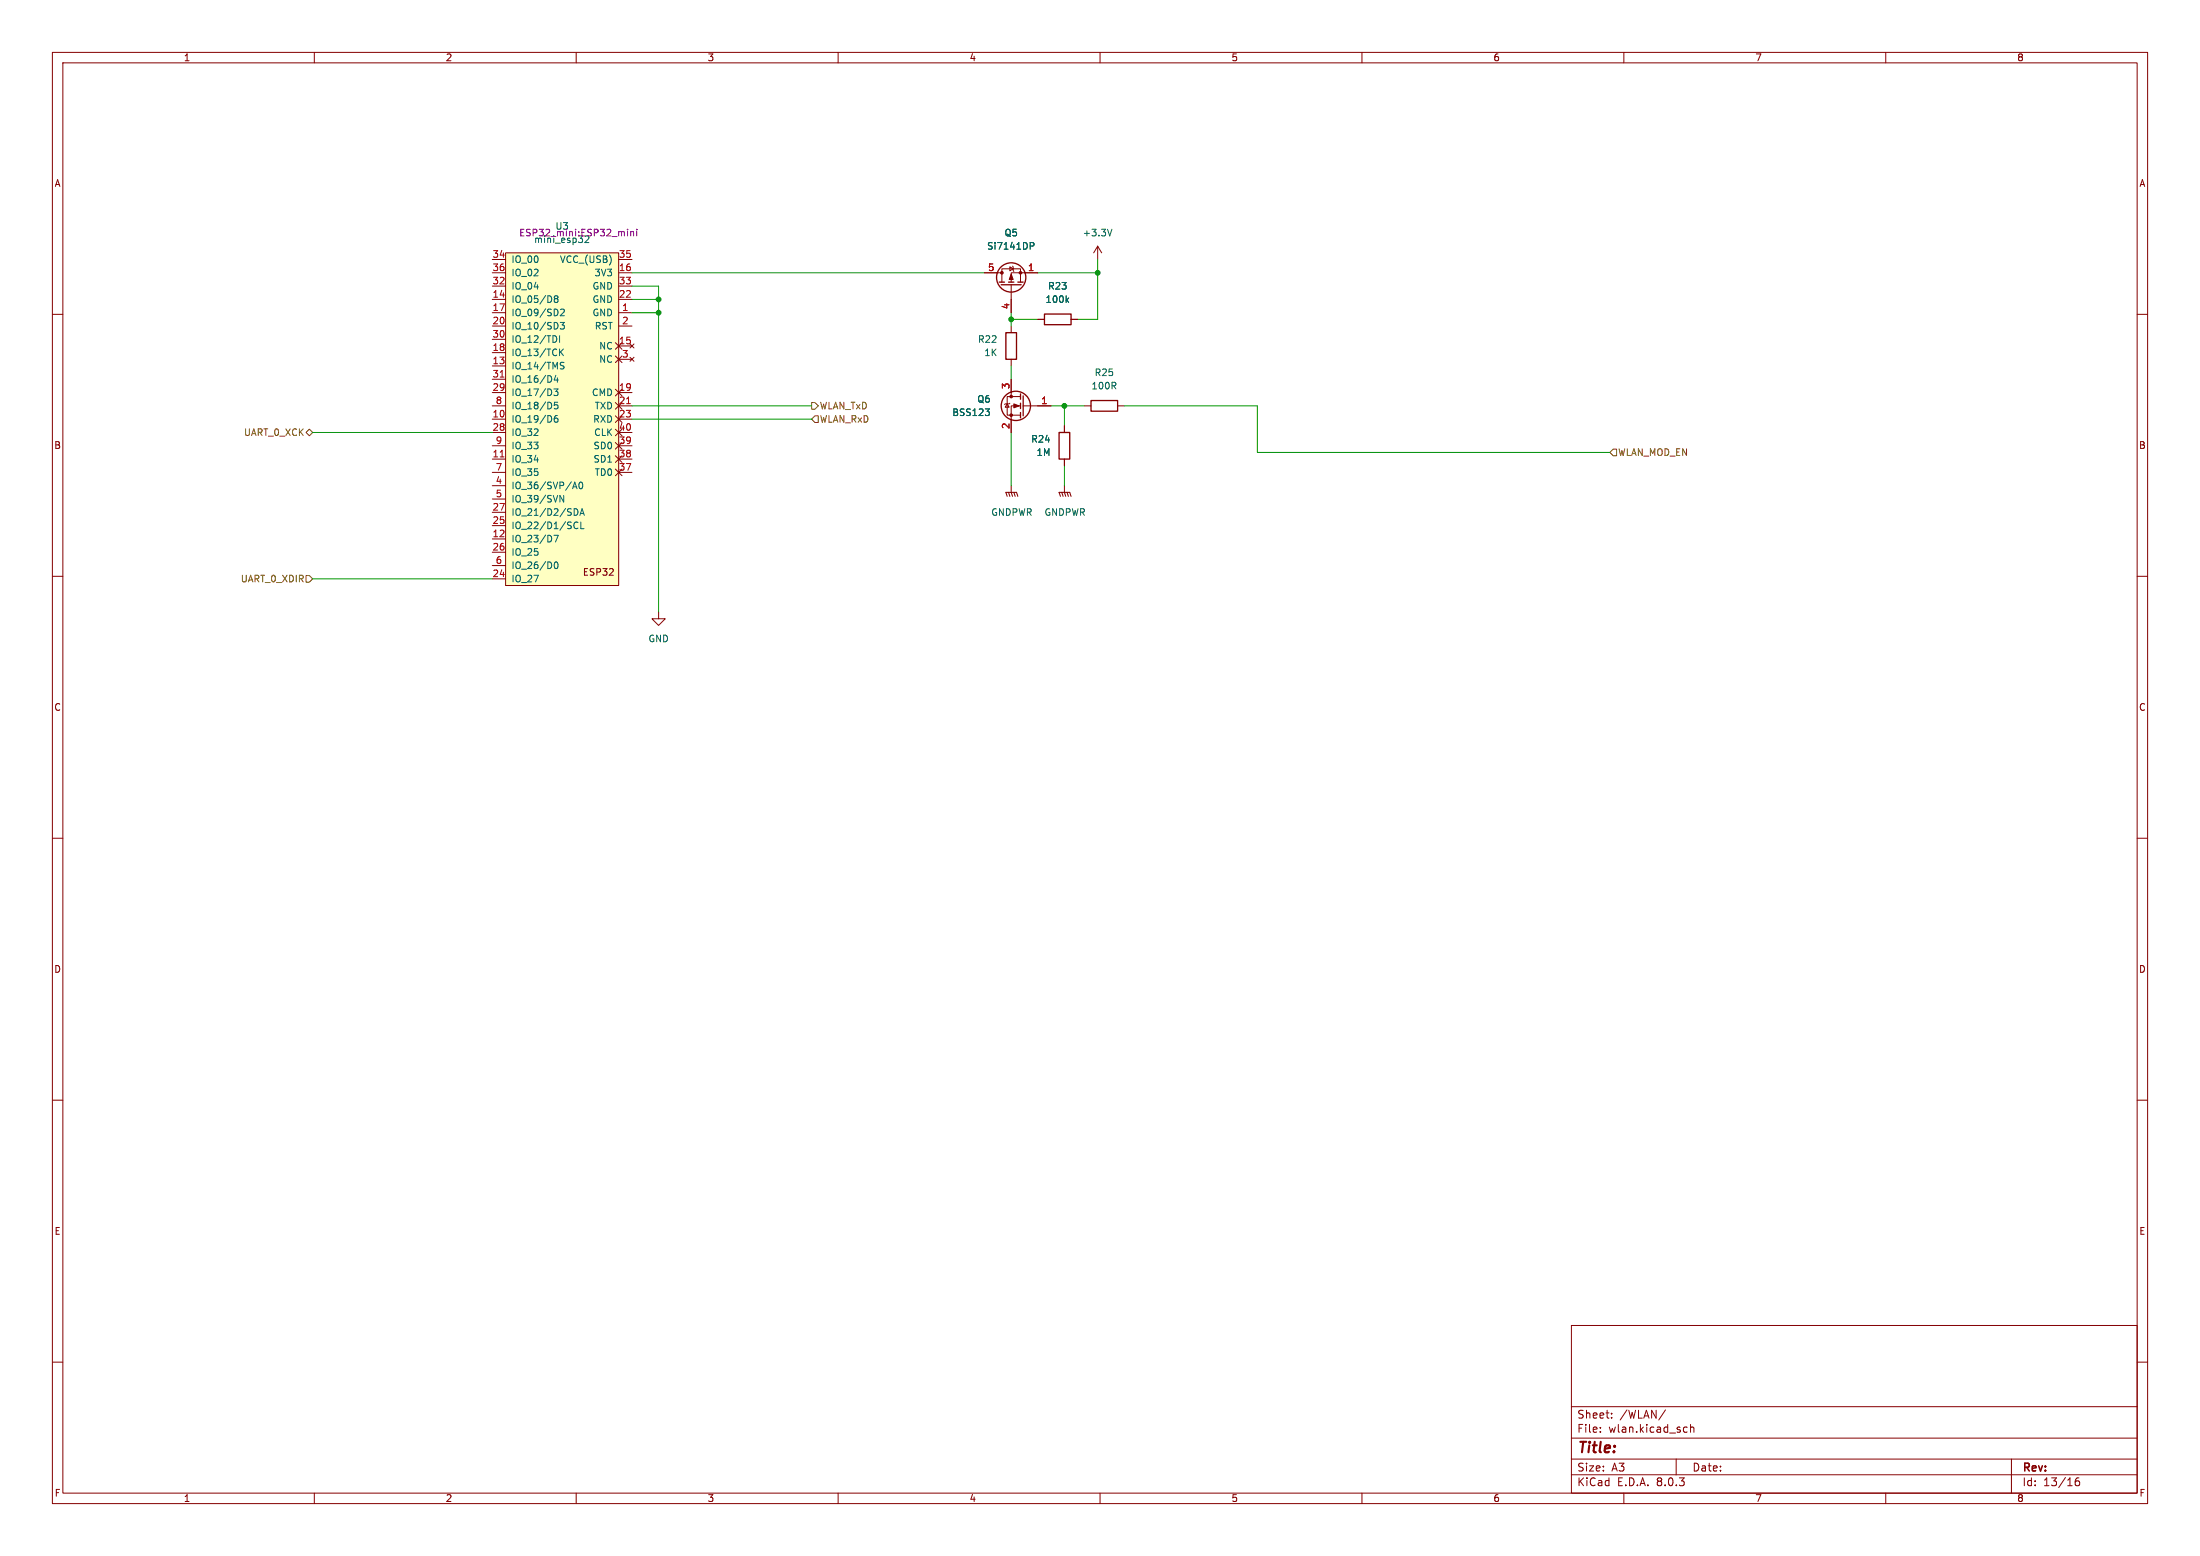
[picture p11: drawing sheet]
<svg xmlns="http://www.w3.org/2000/svg" width="420mm" height="297mm" viewBox="0 0 420 297" stroke-linecap="round" stroke-linejoin="round" font-family="sans-serif">
<g fill="none" stroke="#840000" stroke-width=".19">
<path d="M10 10h400v277h-400zM12 12h396v273h-396zM60 10v2M110 10v2M160 10v2M210 10v2M260 10v2M310 10v2M360 10v2M10 60h2M408 60h2M203.2 92.7v1.3"/>
<path d="M10 110h2M408 110h2M10 160h2M408 160h2M10 210h2M408 210h2M10 260h2M300 253h108v32h-108zM408 260h2M300 278.5h108M300 274.5h108M300 268.5h108"/>
<path d="M305.5 273.2v.2M305.5 272.5v.1M307.7 270.5v.2M307.7 269.8v.1M317.9 269.1l-1.2 1.9M320 278.5v3M321.7 272.4l.4 .1M322.1 273.3l-.4 .1M322.7 272.5l.2-.1 .4 .1 .1 .9M322.7 271.9v1.5M384 278.5v6.5M60 285v2"/>
<path d="M110 285v2M160 285v2M210 285v2M260 285v2M300 281.5h108M310 285v2M360 285v2M396.9 282.1a.59 .59 0 0 0-.7 .6v.6l.1 .2 .4 .1 .2-.2 .1-.5-.1-.2h-.5l-.2 .2"/>
</g>
<path d="M202.4 94.7l-.2-.7h2l.3 .7M202.7 94l.2 .7M203.2 94l.3 .7M203.7 94l.3 .7" fill="none" stroke="#840000" stroke-width=".2"/>
<path d="M96.5 48.3h21.6v63.5h-21.6z" fill="#ffffc2"/>
<g fill="none" stroke="#840000" stroke-width=".19">
<path d="M94 59.7h2.5M94 57.2h2.5M94 52.1h2.5M94 54.6h2.5M94 49.5h2.5M96.5 48.3h21.6v63.5h-21.6zM118.1 59.7h2.5M118.1 57.2h2.5M118.1 52.1h2.5M118.1 54.6h2.5M118.1 49.5h2.5M188 52.1h3.3"/>
<path d="M191.3 53.8v-2.5h3.5v2.5M192.8 50.9l.6 .4-.6 .4zM193 54.4v5.3M193.3 50.8l.2 1M198.1 52.1h-5.1v1.7M209.5 47l-.7 1.3M209.5 47v2.5M209.5 47l.8 1.3M94 62.2h2.5M94 69.9h2.5M94 67.3h2.5M94 74.9h2.5"/>
<path d="M94 77.5h2.5M94 64.8h2.5M94 72.4h2.5M117.5 67.9l1.2 1.3M117.5 65.4l1.2 1.3M117.5 74.3l1.2 1.3M117.5 76.8l1.2 1.3M117.5 79.4l1.2 1.2M118.1 62.2h2.5M118.1 68.6h2.5M118.1 66h2.5M118.1 74.9h2.5"/>
<path d="M118.1 77.5h2.5M118.7 67.9l-1.2 1.3M118.7 65.4l-1.2 1.3M118.7 74.3l-1.2 1.3M118.7 76.8l-1.2 1.3M118.7 79.4l-1.2 1.2M120.3 68.2l.7 .8M120.3 65.7l.7 .7M121 65.7l-.7 .7M121 68.2l-.7 .8M192.3 77.1l.4 .6h-.8zM192.8 77l-1 .2"/>
<path d="M193 62.2v1.3M193 68.6v1.3M193 72.4v3.3M194.8 77.5h-1.8v5.1M194.8 75.7h-2.5v3.5h2.5M195.3 77.5h5.4M198.1 61h1.3M204.5 61h1.2M207 77.5h1.3M213.4 77.5h1.2M94 92.7h2.5M94 95.3h2.5"/>
<path d="M94 80h2.5M94 87.6h2.5M94 97.8h2.5M94 82.6h2.5M94 90.2h2.5M94 85.1h2.5M117.5 89.5l1.2 1.3M117.5 87l1.2 1.3M117.5 84.5l1.2 1.2M117.5 81.9l1.2 1.3M118.1 80h2.5M118.1 87.6h2.5"/>
<path d="M118.1 82.6h2.5M118.1 90.2h2.5M118.1 85.1h2.5M118.7 89.5l-1.2 1.3M118.7 87l-1.2 1.3M118.7 84.5l-1.2 1.2M118.7 81.9l-1.2 1.3M193 92.7v1.3M203.2 81.3v1.3M203.2 87.6v1.3M94 102.9h2.5M94 110.5h2.5"/>
<path d="M94 100.3h2.5M94 105.4h2.5M94 108h2.5M125.7 116.8v1.3h1.3l-1.3 1.3-1.2-1.3h1.2"/>
</g>
<g fill="none" stroke="#006464" stroke-width=".19">
<path d="M106 57l-.2-.2 .2-.3h.3l.2 .2-.2 .3M106 57l-.2 .2 .1 .4 .1 .1h.4l.1-.2v-.3l-.2-.2M106 57h.3M107 59.1l.5-.1 .2 .4-.8 .9h.8M112.4 45.6l-.8 .7h.8M196.7 46.3h.5l.2 .2-.1 .4-.6 .1M203.7 57.2l.3 .5M204 56.9l-.5 .5M212.3 43.8l-.5 1.2M105.7 74.2h.8l-.4 .5 .4 .1v.6l-.2 .1-.6-.1M106 64.1l.3 .5-.3 .7M106.1 71.6l-.3 .9h.8"/>
<path d="M106.4 79.3l-.4 .1a.85 .85 0 0 0 0 1.2l.5-.1v-.5l-.2-.2-.4 .1-.1 .1M106.4 72.1v.9M106.5 76.8h-.6l-.1 .6 .2-.1h.4l.1 .2v.4l-.2 .1-.5-.1M106.8 64.1v1.2M106.9 61.5h.8l-.4 .5 .4 .1v.6l-.2 .1-.6-.1M107 67.2l.6 .7M107.1 69.7l.5 .2 .1 .3-.3 .2h-.5M107.1 69.2h.6M107.6 66.6l-.8 .7M188.1 78h.8l-.4 .5M188.6 78.5l.3 .3v.3l-.3 .2M106.9 94.6l.7 1.2v-1.2"/>
<path d="M109.3 93.3l.4-1.3 .5 1.3M109.4 92.9h.6M109.6 97.1a.64 .64 0 0 1 .7 .6 .64 .64 0 0 1-.7 .7M110.3 99.8l-.3-.2-.4 .3M110.6 92.1l.2-.1a.68 .68 0 0 1 .5 .7 .68 .68 0 0 1-.5 .6l-.3-.5zM110.7 98.4l.4-1.3 .4 1.3M110.8 98h.6M110.9 99.6v1.3h.6M105.7 102.2h.9l-.6 1.2M105.9 107.4l.2-.1a.68 .68 0 0 1 .4 .6 .68 .68 0 0 1-.4 .6l-.3-.5zM109.6 100.6l.4 .3 .3-.1"/>
</g>
<path d="M95.5 72h.7M119.6 77.1h.7M95.5 87.2h.7" fill="none" stroke="#a90000" stroke-width=".19"/>
<path d="M119.8 43.8v.1M119.8 44.2v.8M120.4 44.2v.8M120.4 44.3l.2-.1h.3l.1 .8M121.6 43.8v.1M121.6 44.2v.8" fill="none" stroke="#840084" stroke-width=".19"/>
<g fill="none" stroke="#840000" stroke-width=".25">
<path d="M190.8 53.8h1M191.1 54.4h3.8M192.5 53.8h1M194.3 53.8h1M199.4 59.9h5.1v2.1h-5.1zM192 63.5h2.1v5.1h-2.1zM194.8 75.2v1M194.8 77v1M194.8 78.7v1.1M195.3 75.6v3.8M208.3 76.5h5.1v2h-5.1zM202.2 82.6h2v5h-2z"/>
<circle cx="193" cy="53" r="2.79"/>
<circle cx="193.9" cy="77.5" r="2.79"/>
</g>
<path d="M192.3 94.7l-.3-.7h2.1l.2 .7M192.5 94l.3 .7M193 94l.3 .7M193.5 94l.3 .7" fill="none" stroke="#840000" stroke-width=".2"/>
<g fill="#840000" stroke="#840000" stroke-width=".19">
<path d="M193.5 77.1l1.1 .4-1.1 .4z"/>
<path d="M193 52.3l.4 1h-.7z"/>
<circle cx="193" cy="79.2" r=".25"/>
<circle cx="193" cy="75.7" r=".25"/>
<circle cx="194.8" cy="52.1" r=".25"/>
<circle cx="191.3" cy="52.1" r=".25"/>
</g>
<path d="M154.9 76.8h.7l.6 .7-.6 .6h-.7zM58.4 82.6l.7-.7 .6 .7-.6 .6zM154.9 80l.7-.6h.6v1.2h-.6zM308 85.7h.6v1.3h-.6l-.7-.6zM58.4 109.9h.7l.6 .6-.6 .6h-.7z" fill="none" stroke="#725600" stroke-width=".19"/>
<g fill="none" stroke="#009600" stroke-width=".19">
<path d="M120.6 57.2h5.1M120.6 54.6h5.1v62.2M120.6 52.1h67.4M120.6 59.7h5.1M193 59.7v2.5M198.1 52.1h11.4M209.5 49.5v11.5h-3.8M120.6 77.5h34.3M193 69.9v2.5M193 61h5.1M200.7 77.5h6.3M203.2 77.5v3.8"/>
<path d="M214.6 77.5h25.4v8.9h67.3M59.7 82.6h34.3M120.6 80h34.3M193 82.6v10.1M203.2 88.9v3.8M59.7 110.5h34.3"/>
</g>
<g fill="#009600" stroke="#009600" stroke-width=".19">
<circle cx="203.2" cy="77.5" r=".46"/>
<circle cx="125.7" cy="59.7" r=".46"/>
<circle cx="209.5" cy="52.1" r=".46"/>
<circle cx="125.7" cy="57.2" r=".46"/>
<circle cx="193" cy="61" r=".46"/>
</g>
<text font-size="2.8" fill="#840000" x="301" y="277.9">Title:</text>
<g font-size="2.1" fill="#840000">
<text x="301" y="273.7">File:</text>
<text x="301" y="271">Sheet:</text>
<text x="307.1" y="273.7">wlan.kicad_sch</text>
<text x="309.2" y="271">/WLAN/</text>
<text x="301" y="281.1">Size:</text>
<text x="307.6" y="281.1">A3</text>
<text x="323" y="281.1">Date:</text>
<text x="386" y="281.3">Rev:</text>
<text x="301" y="283.9">KiCad</text>
<text x="308.7" y="283.9">E.D.A.</text>
<text x="316.3" y="283.9">8.0.3</text>
<text x="386" y="283.9">Id:</text>
<text x="390.1" y="283.9">13/16</text>
</g>
<g font-size="1.8" fill="#840000">
<text x="35" y="11.9">1</text>
<text x="85" y="11.9">2</text>
<text x="135" y="11.9">3</text>
<text x="185" y="11.9">4</text>
<text x="235" y="11.9">5</text>
<text x="285" y="11.9">6</text>
<text x="335" y="11.9">7</text>
<text x="385" y="11.9">8</text>
<text x="10.3" y="35.9">A</text>
<text x="408.3" y="35.9">A</text>
<text x="10.3" y="85.9">B</text>
<text x="408.2" y="85.9">B</text>
<text x="111.2" y="110.1">ESP32</text>
<text x="10.3" y="135.9">C</text>
<text x="408.2" y="135.9">C</text>
<text x="10.3" y="185.9">D</text>
<text x="408.2" y="185.9">D</text>
<text x="10.3" y="235.9">E</text>
<text x="408.3" y="235.9">E</text>
<text x="10.3" y="285.9">F</text>
<text x="35" y="286.9">1</text>
<text x="85" y="286.9">2</text>
<text x="135" y="286.9">3</text>
<text x="185" y="286.9">4</text>
<text x="235" y="286.9">5</text>
<text x="285" y="286.9">6</text>
<text x="335" y="286.9">7</text>
<text x="385" y="286.9">8</text>
<text x="408.3" y="285.9">F</text>
</g>
<g font-size="1.8" fill="#840084">
<text x="99" y="45.3">ESP32_mini:ESP32_mini</text>
<text x="101.9" y="46.6">mini_esp32</text>
<text x="105.9" y="44">U3</text>
</g>
<g font-size="1.8" fill="#006464">
<text x="188.3" y="47.9">Si7141DP</text>
<text x="191.7" y="45.3">Q5</text>
<text x="206.6" y="45.3">+3.3V</text>
<text x="97.5" y="50.4">IO_00</text>
<text x="97.5" y="52.9">IO_02</text>
<text x="106.8" y="50.4">VCC_(USB)</text>
<text x="113.4" y="52.9">3V3</text>
<text x="97.5" y="58">IO_05/D8</text>
<text x="97.5" y="55.5">IO_04</text>
<text x="113" y="58">GND</text>
<text x="113" y="55.5">GND</text>
<text x="199.5" y="58">100k</text>
<text x="200" y="55.5">R23</text>
<text x="97.5" y="60.6">IO_09/SD2</text>
<text x="97.5" y="63.1">IO_10/SD3</text>
<text x="97.5" y="65.6">IO_12/TDI</text>
<text x="113" y="60.6">GND</text>
<text x="113.4" y="63.1">RST</text>
<text x="186.6" y="65.6">R22</text>
<text x="97.5" y="70.7">IO_14/TMS</text>
<text x="97.5" y="68.2">IO_13/TCK</text>
<text x="114.3" y="69.4">NC</text>
<text x="114.3" y="66.9">NC</text>
<text x="187.8" y="68.2">1K</text>
<text x="208.9" y="72">R25</text>
<text x="97.5" y="75.8">IO_17/D3</text>
<text x="97.5" y="73.3">IO_16/D4</text>
<text x="112.9" y="75.8">CMD</text>
<text x="186.5" y="77.1">Q6</text>
<text x="208.3" y="74.5">100R</text>
<text x="97.5" y="80.9">IO_19/D6</text>
<text x="97.5" y="83.4">IO_32</text>
<text x="97.5" y="78.3">IO_18/D5</text>
<text x="113.1" y="80.9">RXD</text>
<text x="113.3" y="83.4">CLK</text>
<text x="113.4" y="78.3">TXD</text>
<text x="181.7" y="79.6">BSS123</text>
<text x="97.5" y="88.5">IO_34</text>
<text x="97.5" y="86">IO_33</text>
<text x="113.2" y="88.5">SD1</text>
<text x="113.2" y="86">SD0</text>
<text x="196.8" y="84.7">R24</text>
<text x="197.8" y="87.2">1M</text>
<text x="97.5" y="93.6">IO_36/SVP/A0</text>
<text x="97.5" y="91">IO_35</text>
<text x="113.4" y="91">TD0</text>
<text x="97.5" y="96.1">IO_39/SVN</text>
<text x="97.5" y="101.2">IO_22/D1/SCL</text>
<text x="97.5" y="98.7">IO_21/D2/SDA</text>
<text x="189.1" y="98.7">GNDPWR</text>
<text x="199.3" y="98.7">GNDPWR</text>
<text x="97.5" y="103.7">IO_23/D7</text>
<text x="97.5" y="106.3">IO_25</text>
<text x="97.5" y="111.4">IO_27</text>
<text x="97.5" y="108.8">IO_26/D0</text>
<text x="123.7" y="122.8">GND</text>
</g>
<g font-size="1.8" fill="#a90000">
<text x="93.9" y="49.3">34</text>
<text x="93.9" y="51.8">36</text>
<text x="118.1" y="51.8">16</text>
<text x="118.1" y="49.3">35</text>
<text x="188.5" y="51.8">5</text>
<text x="196.1" y="51.8">1</text>
<text x="93.9" y="56.9">14</text>
<text x="93.9" y="59.4">17</text>
<text x="93.9" y="54.4">32</text>
<text x="118.1" y="56.9">22</text>
<text x="118.1" y="54.4">33</text>
<text x="118.7" y="59.4">1</text>
<text x="192.8" y="59.1" transform="rotate(-90 192.8 59.1)">4</text>
<text x="93.9" y="62">20</text>
<text x="93.9" y="64.5">30</text>
<text x="118.1" y="65.8">15</text>
<text x="118.7" y="62">2</text>
<text x="93.9" y="69.6">13</text>
<text x="93.9" y="67.1">18</text>
<text x="118.7" y="68.3">3</text>
<text x="93.9" y="74.7">29</text>
<text x="93.9" y="72.1">31</text>
<text x="94.5" y="77.2">8</text>
<text x="118.1" y="74.7">19</text>
<text x="118.1" y="77.2">21</text>
<text x="192.8" y="74.4" transform="rotate(-90 192.8 74.4)">3</text>
<text x="198.7" y="77.2">1</text>
<text x="93.9" y="79.8">10</text>
<text x="93.9" y="82.3">28</text>
<text x="118.1" y="79.8">23</text>
<text x="118.1" y="82.3">40</text>
<text x="192.8" y="82" transform="rotate(-90 192.8 82)">2</text>
<text x="93.9" y="87.4">11</text>
<text x="94.5" y="89.9">7</text>
<text x="94.5" y="84.8">9</text>
<text x="118.1" y="89.9">37</text>
<text x="118.1" y="87.4">38</text>
<text x="118.1" y="84.8">39</text>
<text x="94.5" y="92.5">4</text>
<text x="94.5" y="95">5</text>
<text x="93.9" y="100.1">25</text>
<text x="93.9" y="97.5">27</text>
<text x="93.9" y="102.6">12</text>
<text x="93.9" y="105.2">26</text>
<text x="94.5" y="107.7">6</text>
<text x="93.9" y="110.2">24</text>
</g>
<g font-size="1.8" fill="#725600">
<text x="46.5" y="83.4">UART_0_XCK</text>
<text x="156.4" y="80.9">WLAN_RxD</text>
<text x="156.4" y="78.3">WLAN_TxD</text>
<text x="308.8" y="87.2">WLAN_MOD_EN</text>
<text x="45.9" y="111.4">UART_0_XDIR</text>
</g>
</svg>
